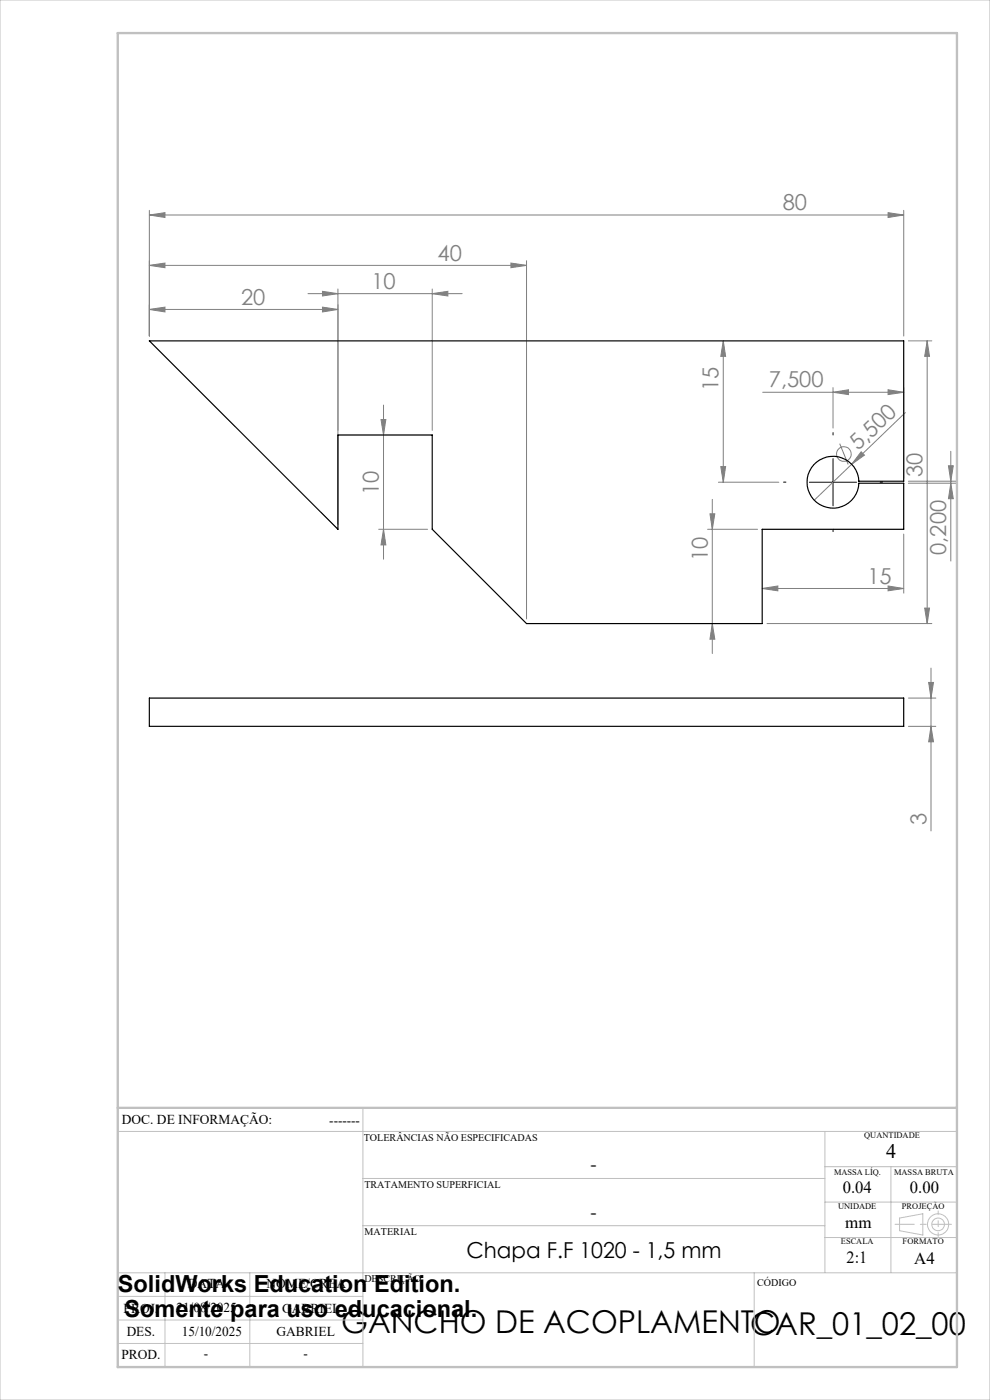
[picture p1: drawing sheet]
<svg xmlns="http://www.w3.org/2000/svg" width="210mm" height="297mm" viewBox="0 0 210 297" stroke-linecap="round" stroke-linejoin="round" font-family="sans-serif">
<g fill="none" stroke="#808080" stroke-width=".21">
<path d="M31.7 56.3l3.3-.5v1zM31.7 45.6l3.3-.5v1zM31.7 44.6v26.7M31.7 45.6h160M31.7 56.3h80M108.4 55.8l3.3 .5-3.3 .5zM111.7 55.3v76M188.4 45.1l3.3 .5-3.3 .5zM191.7 44.6v26.7M31.7 65.6l3.3-.4v1zM31.7 65.6h40M65.3 62.3h32.7"/>
<path d="M68.4 65.2l3.3 .4-3.3 .6zM68.4 61.8l3.3 .5-3.3 .5zM71.7 61.3v50M91.7 62.3l3.3-.5v1zM91.7 61.3v30M153.4 72.3v30M153.4 72.3l.5 3.3h-1zM192.7 72.3h5M196.7 72.3l.5 3.3h-1.1zM196.7 72.3v60M80.8 89h1l-.4 3.3zM81.4 85.9v32.7"/>
<path d="M152.9 99h1l-.5 3.3zM161.8 83.2h29.9M176.7 83.2l3.3-.5v1zM176.7 82.2v8.6M178.1 94.1l1.8 4.4M182.7 95.8l.7 .8-2.7 1.9zM188.4 82.7l3.3 .5-3.3 .5zM191.7 82.2v19.3M192.1 87.5l-19.4 18.6M201.2 98.8h1l-.5 3.3zM201.7 95.7v23.3M80.3 112.3h10.4"/>
<path d="M81.4 112.3l.4 3.3h-1zM150.1 112.3h10.6M150.6 109h1l-.5 3.3zM151.1 105.9v32.7M152.4 102.3h12.8M191.7 113.3v12.5M192.7 102.1h10M192.7 102.5h10M201.7 102.5l.5 3.3h-1zM151.1 132.3l.5 3.3h-1zM161.7 124.8l3.3-.5v1zM161.7 124.8h30"/>
<path d="M162.7 132.3h35M188.4 124.3l3.3 .5-3.3 .5zM196.1 129h1.1l-.5 3.3zM192.7 154.1h5.8M192.7 148.1h5.8M197 144.8h1l-.5 3.3zM197.5 141.7v34.6M197.5 154.1l.5 3.3h-1z"/>
<circle cx="179" cy="96.3" r="1.56"/>
</g>
<g fill="none" stroke="#c0c0c0" stroke-width=".21">
<path d="M0 0h210v297h-210zM77 235v55M25 240h178M77 250h98M175 240v30M175 255h28M175 247.5h28M189 247.5v22.5M190.8 258.4l5-.9v4.5l-5-.9zM25 275h52M25 270h178M35 270v20"/>
<path d="M53 270v20M77 260h98M160 270v20M175 262.5h28M25 285h52M25 280h52"/>
<circle cx="199" cy="259.7" r="1.34"/>
<circle cx="199" cy="259.7" r="2.25"/>
</g>
<path d="M176.7 92.3v-.5M166.7 102.3h-.5M176.7 112.3v.5M186.7 102.3h.5" fill="none" stroke="#000" stroke-width=".21" stroke-dasharray="15.2 1.3 1.3 1.3"/>
<path d="M176.7 97.3v10M171.7 102.3h10" fill="none" stroke="#000" stroke-width=".21"/>
<path d="M201.8 259.7h-11.9" fill="none" stroke="#c0c0c0" stroke-width=".21" stroke-dasharray="15.2 1.3 1.3 1.3" stroke-dashoffset="11.2"/>
<path d="M199 256.9v5.4" fill="none" stroke="#c0c0c0" stroke-width=".21" stroke-dasharray="15.2 1.3 1.3 1.3" stroke-dashoffset="14.4"/>
<path d="M25 7h178v283h-178zM25 235h178" fill="none" stroke="#c0c0c0" stroke-width=".5"/>
<g fill="#808080">
<path d="M182.7 95.8l.7 .8-2.7 1.9z"/>
<path d="M188.4 45.1l3.3 .5-3.3 .5zM31.7 45.6l3.3-.5v1zM91.7 62.3l3.3-.5v1zM68.4 61.8l3.3 .5-3.3 .5z"/>
<path d="M161.7 124.8l3.3-.5v1zM188.4 124.3l3.3 .5-3.3 .5zM31.7 56.3l3.3-.5v1zM108.4 55.8l3.3 .5-3.3 .5zM31.7 65.6l3.3-.4v1zM68.4 65.2l3.3 .4-3.3 .6zM176.7 83.2l3.3-.5v1zM188.4 82.7l3.3 .5-3.3 .5z"/>
<path d="M152.9 99h1l-.5 3.3zM153.4 72.3l.5 3.3h-1zM197.5 154.1l.5 3.3h-1zM197 144.8h1l-.5 3.3z"/>
<path d="M196.7 72.3l.5 3.3h-1.1zM196.1 129h1.1l-.5 3.3zM150.6 109h1l-.5 3.3zM151.1 132.3l.5 3.3h-1zM80.8 89h1l-.4 3.3zM81.4 112.3l.4 3.3h-1zM201.2 98.8h1l-.5 3.3zM201.7 102.5l.5 3.3h-1z"/>
</g>
<path d="M31.7 72.3h160v29.8h-9.5a5.5 5.5 0 0 0-8.3-4.5 5.5 5.5 0 0 0 0 9.4 5.5 5.5 0 0 0 8.3-4.5h9.5v9.8h-30v20h-50l-20-20v-20h-20v20zM31.7 148.1h160v6h-160z" fill="none" stroke="#000" stroke-width=".25"/>
<g font-size="6.7">
<text x="72.4" y="282.7">GANCHO DE ACOPLAMENTO</text>
<text x="159.1" y="283.1">CAR_01_02_00</text>
</g>
<g font-size="5">
<text x="25" y="274">SolidWorks Education Edition.</text>
<text x="26.4" y="279.5">Somente para uso educacional.</text>
</g>
<g font-size="4.7" fill="#808080">
<text x="166" y="44.6">80</text>
<text x="92.8" y="55.3">40</text>
<text x="51.1" y="64.6">20</text>
<text x="78.8" y="61.3">10</text>
<text x="152.4" y="82.9" transform="rotate(-90 152.4 82.9)">15</text>
<text x="163.1" y="82.2">7,500</text>
<text x="182.1" y="95.8" transform="rotate(-44 182.1 95.8)">5,500</text>
<text x="195.7" y="101.2" transform="rotate(-90 195.7 101.2)">30</text>
<text x="80.3" y="105.1" transform="rotate(-90 80.3 105.1)">10</text>
<text x="150.1" y="119.1" transform="rotate(-90 150.1 119.1)">10</text>
<text x="200.7" y="117.7" transform="rotate(-90 200.7 117.7)">0,200</text>
<text x="184" y="123.8">15</text>
<text x="196.5" y="175" transform="rotate(-90 196.5 175)">3</text>
</g>
<text font-size="4.7" x="99" y="266.8">Chapa F.F 1020 - 1,5 mm</text>
<text font-size="4.3" x="188" y="245.8">4</text>
<g font-size="4">
<text x="125.2" y="248.4">-</text>
<text x="125.2" y="258.6">-</text>
</g>
<g font-size="3.6">
<text x="178.8" y="253.1">0.04</text>
<text x="193" y="253.1">0.00</text>
<text x="179.3" y="260.6">mm</text>
<text x="179.6" y="267.9">2:1</text>
<text x="193.9" y="268.1">A4</text>
</g>
<g font-size="2.9">
<text x="25.9" y="238.4">DOC. DE INFORMAÇÃO:</text>
<text x="69.8" y="238.6">-------</text>
<text x="39.9" y="273.2">DATA</text>
<text x="56.5" y="273.2">NOME/CREA</text>
<text x="26.2" y="278.6">PROJ.</text>
<text x="37.4" y="278.2">21/08/2025</text>
<text x="59.8" y="278.6">GABRIEL</text>
<text x="26.9" y="283.4">DES.</text>
<text x="38.6" y="283.4">15/10/2025</text>
<text x="58.7" y="283.4">GABRIEL</text>
<text x="25.7" y="288.3">PROD.</text>
<text x="43.3" y="288">-</text>
<text x="64.4" y="288">-</text>
</g>
<g font-size="2.2">
<text x="77.2" y="242.1">TOLERÂNCIAS NÃO ESPECIFICADAS</text>
<text x="77.3" y="251.9">TRATAMENTO SUPERFICIAL</text>
<text x="77.3" y="261.9">MATERIAL</text>
<text x="77.3" y="272.1">DESCRIÇÃO</text>
<text x="160.6" y="272.8">CÓDIGO</text>
</g>
<g font-size="1.8">
<text x="183.3" y="241.4">QUANTIDADE</text>
<text x="176.9" y="249.2">MASSA LÍQ.</text>
<text x="189.7" y="249.2">MASSA BRUTA</text>
<text x="177.8" y="256.5">UNIDADE</text>
<text x="191.3" y="256.5">PROJEÇÃO</text>
<text x="178.4" y="264">ESCALA</text>
<text x="191.5" y="264">FORMATO</text>
</g>
</svg>
